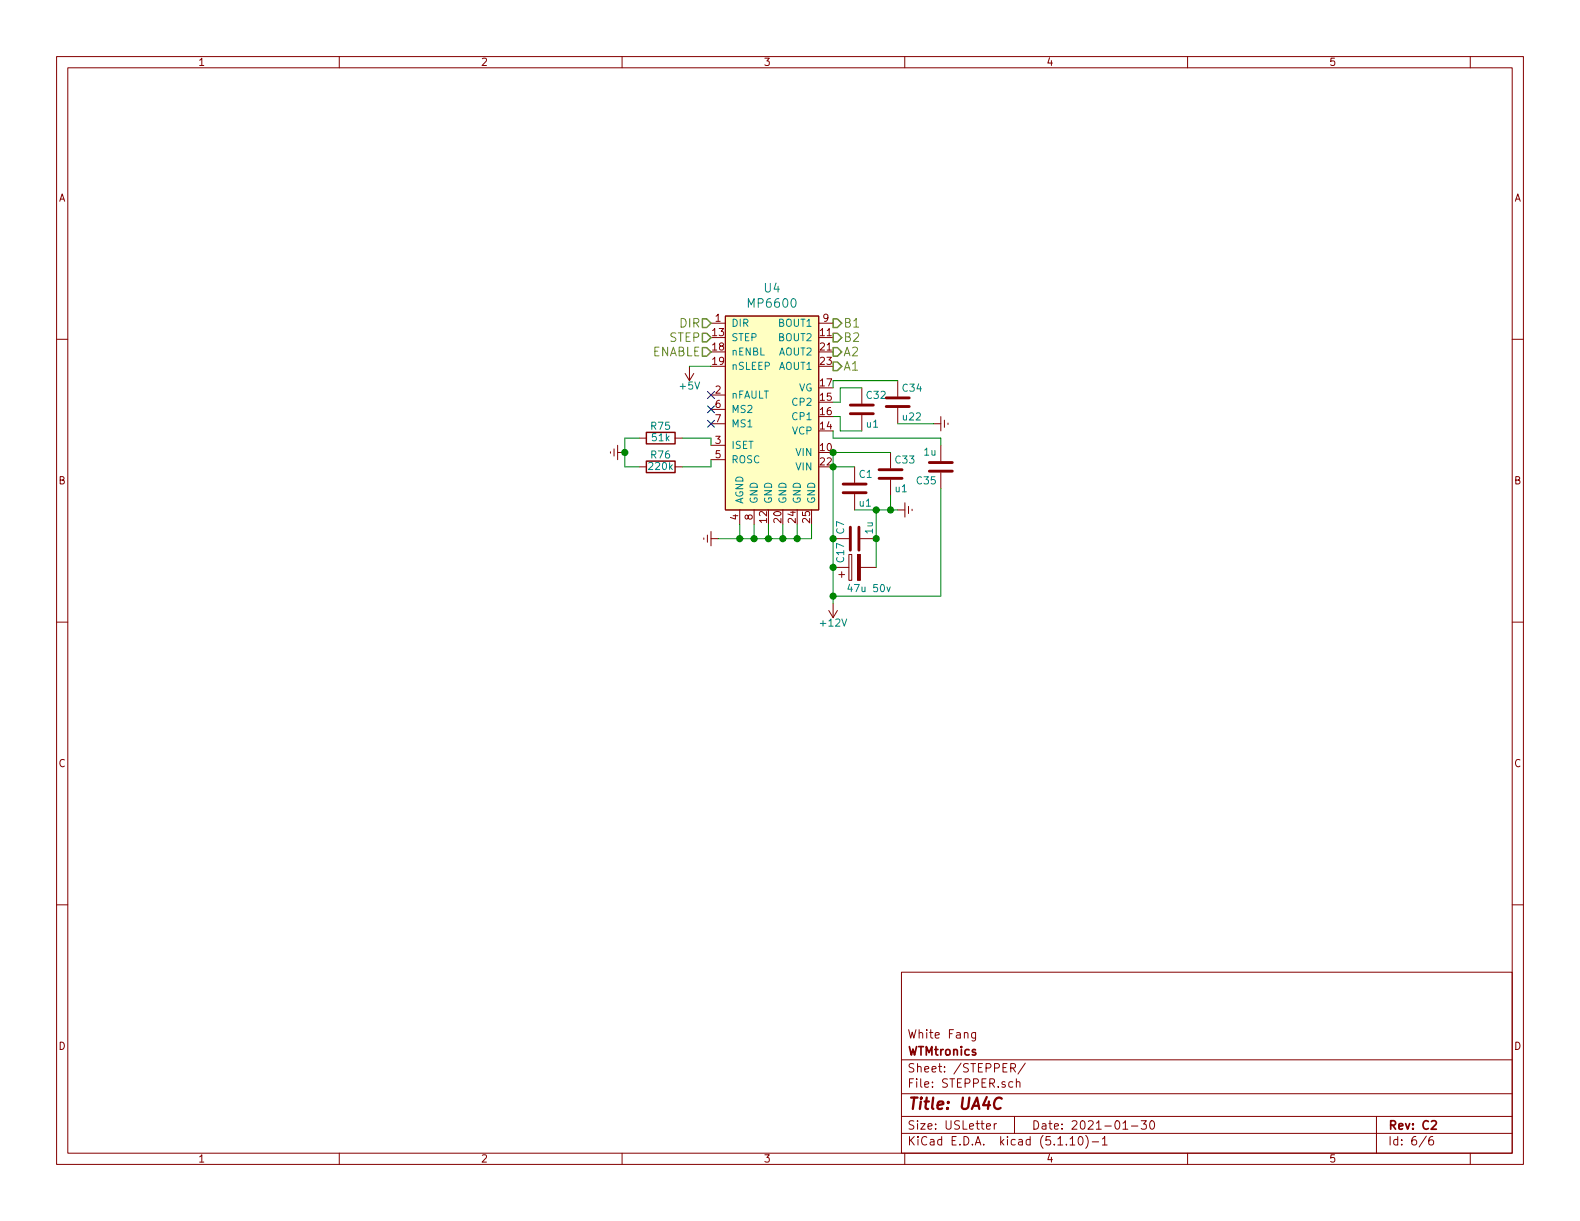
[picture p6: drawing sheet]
EESchema Schematic File Version 4
EELAYER 30 0
EELAYER END
$Descr USLetter 11000 8500
encoding utf-8
Sheet 6 6
Title "UA4C"
Date "2021-01-30"
Rev "C2"
Comp "WTMtronics"
Comment1 "White Fang"
Comment2 ""
Comment3 ""
Comment4 ""
$EndDescr
$Comp
L IC_Automotive:MP6600 U4
U 1 1
P 5350 2450
F 0 "U4" H 5375 2897 60  0000 C CNN
F 1 "MP6600" H 5375 2791 60  0000 C CNN
F 2 "Package_DFN_QFN:QFN-24-1EP_4x4mm_P0.5mm_EP2.7x2.7mm_ThermalVias" H 5550 2750 60  0001 C CNN
F 3 "https://www.monolithicpower.com/en/documentview/productdocument/index/version/2/document_type/Datasheet/lang/en/sku/MP6600/" H 5550 2750 60  0001 C CNN
F 4 "MP6600GR-Z" H 5350 2450 50  0001 C CNN "MPN"
	1    5350 2450
	1    0    0    -1  
$EndComp
$Comp
L Device:C C?
U 1 1
P 6000 2850
AR Path="/5A77C34D/600B4B5D" Ref="C?"  Part="1" 
AR Path="/600A52DC/600B4B5D" Ref="C32"  Part="1" 
F 0 "C32" H 6025 2950 50  0000 L CNN
F 1 "u1" H 6025 2750 50  0000 L CNN
F 2 "Capacitor_SMD:C_0805_2012Metric" H 6038 2700 50  0001 C CNN
F 3 "" H 6000 2850 50  0000 C CNN
F 4 "CL21B104KBFNNNE" H 6000 2850 50  0001 C CNN "MPN"
	1    6000 2850
	1    0    0    -1  
$EndComp
$Comp
L Device:C C?
U 1 1
P 6550 3250
AR Path="/5A77C34D/600B4B63" Ref="C?"  Part="1" 
AR Path="/600A52DC/600B4B63" Ref="C35"  Part="1" 
F 0 "C35" H 6575 3350 50  0000 L CNN
F 1 "1u" H 6575 3150 50  0000 L CNN
F 2 "Capacitor_SMD:C_0805_2012Metric" H 6588 3100 50  0001 C CNN
F 3 "" H 6550 3250 50  0000 C CNN
F 4 "CL21B105KBFNNNE" H 6550 3250 50  0001 C CNN "MPN"
	1    6550 3250
	-1   0    0    1   
$EndComp
$Comp
L Device:C C?
U 1 1
P 6250 2800
AR Path="/5A77C34D/600B6069" Ref="C?"  Part="1" 
AR Path="/600A52DC/600B6069" Ref="C34"  Part="1" 
F 0 "C34" H 6275 2900 50  0000 L CNN
F 1 "u22" H 6275 2700 50  0000 L CNN
F 2 "Capacitor_SMD:C_0805_2012Metric" H 6288 2650 50  0001 C CNN
F 3 "" H 6250 2800 50  0000 C CNN
F 4 "CL21B224KBFNNNE" H 6250 2800 50  0001 C CNN "MPN"
	1    6250 2800
	1    0    0    -1  
$EndComp
$Comp
L Device:C C?
U 1 1
P 5950 3400
AR Path="/5A77C34D/600B6788" Ref="C?"  Part="1" 
AR Path="/600A52DC/600B6788" Ref="C1"  Part="1" 
F 0 "C1" H 5975 3500 50  0000 L CNN
F 1 "u1" H 5975 3300 50  0000 L CNN
F 2 "Capacitor_SMD:C_0805_2012Metric" H 5988 3250 50  0001 C CNN
F 3 "" H 5950 3400 50  0000 C CNN
F 4 "CL21B104KBFNNNE" H 5950 3400 50  0001 C CNN "MPN"
	1    5950 3400
	1    0    0    -1  
$EndComp
$Comp
L Device:C C?
U 1 1
P 6200 3300
AR Path="/5A77C34D/600B748E" Ref="C?"  Part="1" 
AR Path="/600A52DC/600B748E" Ref="C33"  Part="1" 
F 0 "C33" H 6225 3400 50  0000 L CNN
F 1 "u1" H 6225 3200 50  0000 L CNN
F 2 "Capacitor_SMD:C_0805_2012Metric" H 6238 3150 50  0001 C CNN
F 3 "" H 6200 3300 50  0000 C CNN
F 4 "CL21B104KBFNNNE" H 6200 3300 50  0001 C CNN "MPN"
	1    6200 3300
	1    0    0    -1  
$EndComp
Wire Wire Line
	5800 2800 5850 2800
Wire Wire Line
	5850 2800 5850 2700
Wire Wire Line
	5850 2700 6000 2700
Wire Wire Line
	5800 2900 5850 2900
Wire Wire Line
	5850 2900 5850 3000
Wire Wire Line
	5850 3000 6000 3000
Wire Wire Line
	5800 2700 5800 2650
Wire Wire Line
	5800 2650 6250 2650
$Comp
L power:Earth #PWR?
U 1 1
P 6500 2950
AR Path="/5A77C34D/600BBD3F" Ref="#PWR?"  Part="1" 
AR Path="/600A52DC/600BBD3F" Ref="#PWR0115"  Part="1" 
F 0 "#PWR0115" H 6500 2700 50  0001 C CNN
F 1 "Earth" H 6500 2800 50  0001 C CNN
F 2 "" H 6500 2950 50  0001 C CNN
F 3 "" H 6500 2950 50  0001 C CNN
	1    6500 2950
	0    -1   -1   0   
$EndComp
Wire Wire Line
	5800 3250 5800 3150
Connection ~ 5800 3250
Wire Wire Line
	5800 3150 6200 3150
Connection ~ 5800 3150
Wire Wire Line
	5950 3250 5800 3250
Wire Wire Line
	6500 2950 6250 2950
$Comp
L power:Earth #PWR?
U 1 1
P 6250 3550
AR Path="/5A77C34D/600BF86E" Ref="#PWR?"  Part="1" 
AR Path="/600A52DC/600BF86E" Ref="#PWR0116"  Part="1" 
F 0 "#PWR0116" H 6250 3300 50  0001 C CNN
F 1 "Earth" H 6250 3400 50  0001 C CNN
F 2 "" H 6250 3550 50  0001 C CNN
F 3 "" H 6250 3550 50  0001 C CNN
	1    6250 3550
	0    -1   -1   0   
$EndComp
Wire Wire Line
	5950 3550 6100 3550
Wire Wire Line
	6200 3450 6200 3550
Connection ~ 6200 3550
Wire Wire Line
	6200 3550 6250 3550
Wire Wire Line
	5800 3000 5800 3050
Wire Wire Line
	5800 3050 6550 3050
Wire Wire Line
	6550 3050 6550 3100
$Comp
L power:+12V #PWR?
U 1 1
P 5800 4200
AR Path="/5ADEF5D8/600BEDFA" Ref="#PWR?"  Part="1" 
AR Path="/600A52DC/600BEDFA" Ref="#PWR0117"  Part="1" 
F 0 "#PWR0117" H 5800 4050 50  0001 C CNN
F 1 "+12V" H 5800 4340 50  0000 C CNN
F 2 "" H 5800 4200 50  0001 C CNN
F 3 "" H 5800 4200 50  0001 C CNN
	1    5800 4200
	-1   0    0    1   
$EndComp
Wire Wire Line
	5800 3250 5800 3750
$Comp
L Device:C C?
U 1 1
P 5950 3750
AR Path="/5A77C34D/600C1B3E" Ref="C?"  Part="1" 
AR Path="/600A52DC/600C1B3E" Ref="C7"  Part="1" 
F 0 "C7" H 5975 3850 50  0000 L CNN
F 1 "1u" H 5975 3650 50  0000 L CNN
F 2 "Capacitor_SMD:C_0805_2012Metric" H 5988 3600 50  0001 C CNN
F 3 "" H 5950 3750 50  0000 C CNN
F 4 "CL21B105KBFNNNE" H 5950 3750 50  0001 C CNN "MPN"
	1    5950 3750
	0    -1   -1   0   
$EndComp
Connection ~ 5800 3750
Wire Wire Line
	5800 3750 5800 3950
$Comp
L Device:CP C17
U 1 1
P 5950 3950
F 0 "C17" H 6050 4050 50  0000 C CNN
F 1 "47u 50v" V 5800 3850 50  0000 C CNN
F 2 "Capacitor_SMD:CP_Elec_6.3x5.4" H 5988 3800 50  0001 C CNN
F 3 "https://datasheet.octopart.com/EEE-FT1H470AL-Panasonic-datasheet-147569663.pdf" H 5950 3950 50  0001 C CNN
F 4 "EEE-FT1H470AL" V 5950 3950 50  0001 C CNN "MPN"
	1    5950 3950
	0    -1   -1   0   
$EndComp
Connection ~ 5800 3950
Wire Wire Line
	6100 3950 6100 3750
Wire Wire Line
	6100 3750 6100 3550
Connection ~ 6100 3750
Connection ~ 6100 3550
Wire Wire Line
	6100 3550 6200 3550
Wire Wire Line
	6550 4150 5800 4150
Wire Wire Line
	6550 3400 6550 4150
Wire Wire Line
	5800 3950 5800 4150
Wire Wire Line
	5800 4150 5800 4200
Connection ~ 5800 4150
$Comp
L Device:R R?
U 1 1
P 4600 3050
AR Path="/5A77C34D/600C8C3D" Ref="R?"  Part="1" 
AR Path="/600A52DC/600C8C3D" Ref="R75"  Part="1" 
F 0 "R75" V 4680 3050 50  0000 C CNN
F 1 "51k" V 4600 3050 50  0000 C CNN
F 2 "Resistor_SMD:R_0805_2012Metric" V 4530 3050 50  0001 C CNN
F 3 "" H 4600 3050 50  0001 C CNN
F 4 "RK73H2ATTD5102F" H 4600 3050 50  0001 C CNN "MPN"
	1    4600 3050
	0    -1   -1   0   
$EndComp
$Comp
L power:Earth #PWR?
U 1 1
P 4350 3150
AR Path="/5A77C34D/600C8F46" Ref="#PWR?"  Part="1" 
AR Path="/600A52DC/600C8F46" Ref="#PWR0118"  Part="1" 
F 0 "#PWR0118" H 4350 2900 50  0001 C CNN
F 1 "Earth" H 4350 3000 50  0001 C CNN
F 2 "" H 4350 3150 50  0001 C CNN
F 3 "" H 4350 3150 50  0001 C CNN
	1    4350 3150
	0    1    1    0   
$EndComp
Wire Wire Line
	4750 3050 4950 3050
Wire Wire Line
	4950 3050 4950 3100
$Comp
L Device:R R?
U 1 1
P 4600 3250
AR Path="/5A77C34D/600C9BCE" Ref="R?"  Part="1" 
AR Path="/600A52DC/600C9BCE" Ref="R76"  Part="1" 
F 0 "R76" V 4680 3250 50  0000 C CNN
F 1 "220k" V 4600 3250 50  0000 C CNN
F 2 "Resistor_SMD:R_0805_2012Metric" V 4530 3250 50  0001 C CNN
F 3 "" H 4600 3250 50  0001 C CNN
F 4 "RK73H2ATTD2203F" H 4600 3250 50  0001 C CNN "MPN"
	1    4600 3250
	0    -1   -1   0   
$EndComp
Wire Wire Line
	4350 3150 4350 3050
Wire Wire Line
	4350 3050 4450 3050
Wire Wire Line
	4350 3150 4350 3250
Wire Wire Line
	4350 3250 4450 3250
Connection ~ 4350 3150
Wire Wire Line
	4950 3200 4950 3250
Wire Wire Line
	4950 3250 4750 3250
Wire Wire Line
	4800 2550 4950 2550
$Comp
L power:Earth #PWR?
U 1 1
P 5000 3750
AR Path="/5A77C34D/600CD421" Ref="#PWR?"  Part="1" 
AR Path="/600A52DC/600CD421" Ref="#PWR0119"  Part="1" 
F 0 "#PWR0119" H 5000 3500 50  0001 C CNN
F 1 "Earth" H 5000 3600 50  0001 C CNN
F 2 "" H 5000 3750 50  0001 C CNN
F 3 "" H 5000 3750 50  0001 C CNN
	1    5000 3750
	0    1    1    0   
$EndComp
Wire Wire Line
	5000 3750 5150 3750
Wire Wire Line
	5650 3750 5650 3650
Wire Wire Line
	5550 3650 5550 3750
Connection ~ 5550 3750
Wire Wire Line
	5550 3750 5650 3750
Wire Wire Line
	5450 3650 5450 3750
Connection ~ 5450 3750
Wire Wire Line
	5450 3750 5550 3750
Wire Wire Line
	5350 3650 5350 3750
Connection ~ 5350 3750
Wire Wire Line
	5350 3750 5450 3750
Wire Wire Line
	5250 3650 5250 3750
Connection ~ 5250 3750
Wire Wire Line
	5250 3750 5350 3750
Wire Wire Line
	5150 3650 5150 3750
Connection ~ 5150 3750
Wire Wire Line
	5150 3750 5250 3750
NoConn ~ 4950 2750
NoConn ~ 4950 2850
NoConn ~ 4950 2950
Text HLabel 5800 2250 2    60   Output ~ 0
B1
Text HLabel 5800 2350 2    60   Output ~ 0
B2
Text HLabel 5800 2450 2    60   Output ~ 0
A2
Text HLabel 5800 2550 2    60   Output ~ 0
A1
Text HLabel 4950 2250 0    60   Input ~ 0
DIR
Text HLabel 4950 2350 0    60   Input ~ 0
STEP
Text HLabel 4950 2450 0    60   Input ~ 0
ENABLE
$Comp
L power:+5V #PWR?
U 1 1
P 4800 2550
AR Path="/5ADEF5D8/600CC721" Ref="#PWR?"  Part="1" 
AR Path="/600A52DC/600CC721" Ref="#PWR0120"  Part="1" 
F 0 "#PWR0120" H 4800 2400 50  0001 C CNN
F 1 "+5V" H 4800 2690 50  0000 C CNN
F 2 "" H 4800 2550 50  0000 C CNN
F 3 "" H 4800 2550 50  0000 C CNN
	1    4800 2550
	-1   0    0    1   
$EndComp
$EndSCHEMATC
